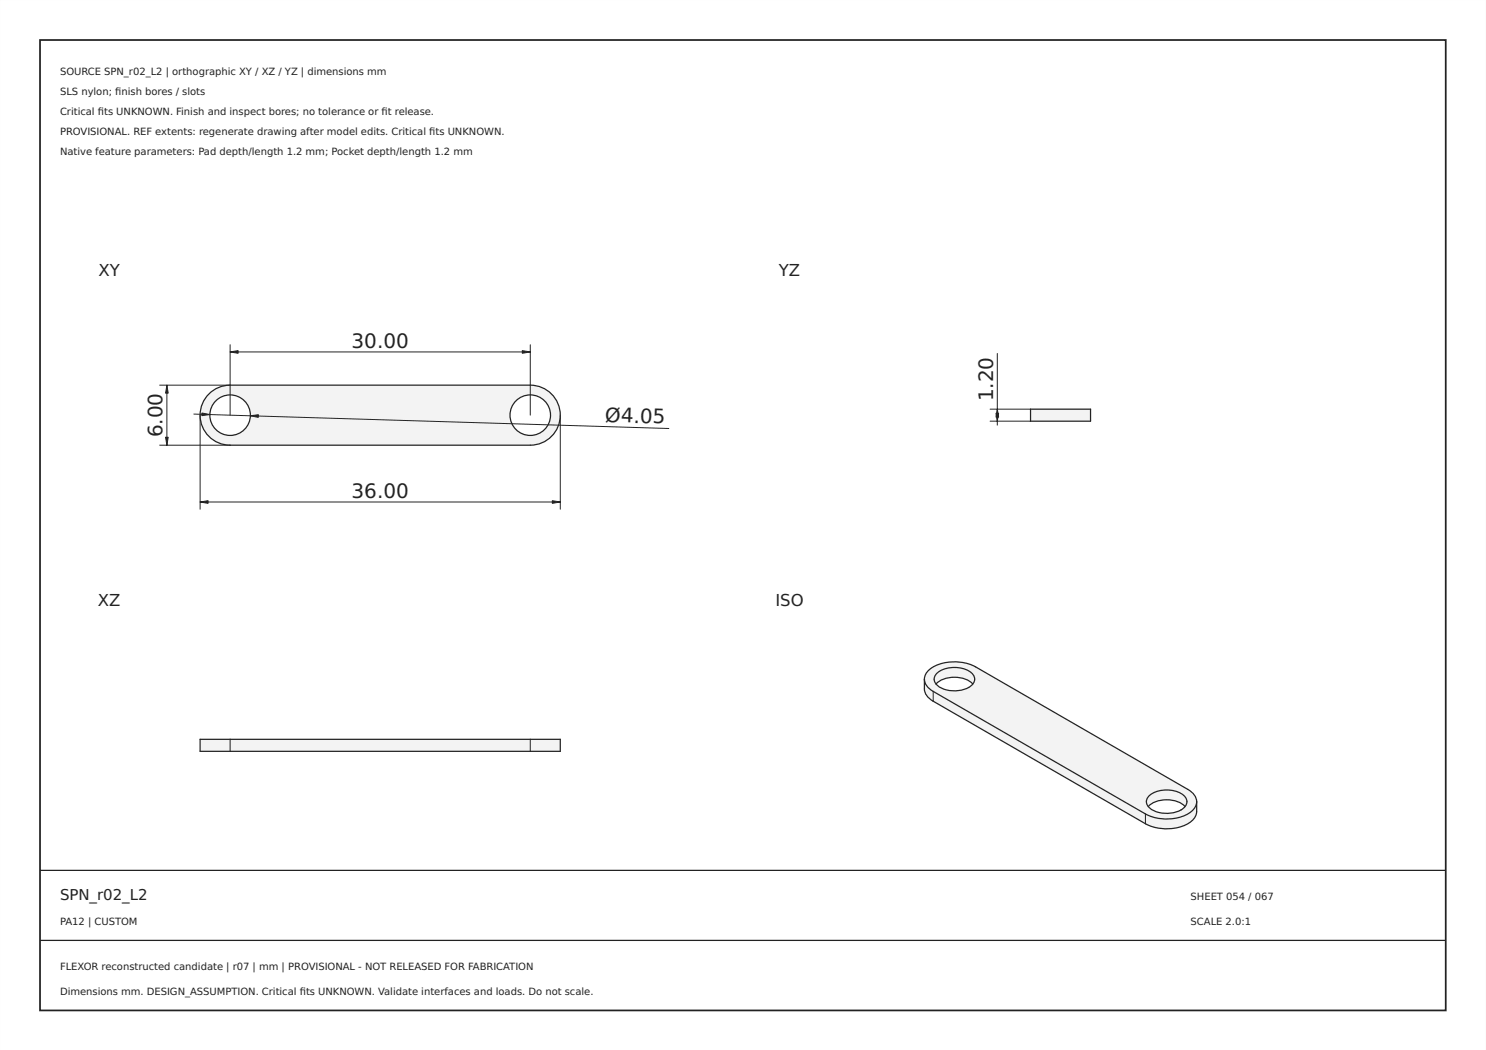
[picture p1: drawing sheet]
<svg xmlns="http://www.w3.org/2000/svg" width="297mm" height="210mm" viewBox="0 0 297 210" stroke-linecap="round" stroke-linejoin="round" font-family="sans-serif">
<path d="M0 0h297v210h-297zM0 0v210h297v-210z" fill="#000"/>
<path d="M8 8h281v194h-281z" fill="none" stroke="#222" stroke-width=".35"/>
<path d="M8 174h281zM8 188h281z" fill="#000" stroke="#222" stroke-width=".25"/>
<path d="M41.8 78.8a6 6 0 0 1 4.2-1.8h60a6 6 0 0 1 6 6 6 6 0 0 1-6 6h-60a6 6 0 0 1-5.5-3.7 6 6 0 0 1 1.3-6.5zM41.9 83a4.1 4.1 0 0 1 8.1 0 4.1 4.1 0 0 1-8.1 0zM101.9 83a4.1 4.1 0 0 1 8.1 0 4.1 4.1 0 0 1-8.1 0z" fill-rule="evenodd" fill="#f1f3f5"/>
<g fill="none" stroke="#212529" stroke-width=".25">
<path d="M41.8 78.8a6 6 0 0 1 4.2-1.8h60a6 6 0 0 1 6 6 6 6 0 0 1-6 6h-60a6 6 0 0 1-5.5-3.7 6 6 0 0 1 1.3-6.5z"/>
<circle cx="46" cy="83" r="4.1"/>
<circle cx="106" cy="83" r="4.1"/>
</g>
<path d="M31.9 77h14.1M33.4 77v12M46 70.4h60M46 68.9v14.1M106 68.9v14.1M31.9 89h14.1M38.8 82.8l94.9 2.9M40 83v18.8M112 83v18.8M40 100.4h72" fill="none" stroke="#212529" stroke-width=".2"/>
<g fill="#212529" stroke="#212529" stroke-width=".2">
<path d="M110.4 100.1l1.6 .3-1.6 .2z"/>
<path d="M40 100.4l1.6-.3v.5z"/>
<path d="M33.4 77l.2 1.6h-.5z"/>
<path d="M33.1 87.4h.5l-.2 1.6z"/>
<path d="M50 83.1l1.7-.2-.1 .5z"/>
<path d="M40.4 82.6l1.6 .3-1.7 .2z"/>
<path d="M104.4 70.1l1.6 .3-1.6 .2z"/>
<path d="M46 70.4l1.6-.3v.5z"/>
</g>
<g fill="#f1f3f5">
<path d="M40 147.8h6v2.4h-6z" fill-rule="evenodd"/>
<path d="M46 147.8h60v2.4h-60z" fill-rule="evenodd"/>
<path d="M106 147.8h6v2.4h-6z" fill-rule="evenodd"/>
</g>
<path d="M40 147.8h72v2.4h-72z" fill="none" stroke="#212529" stroke-width=".25"/>
<path d="M46 147.8v2.4M106 147.8v2.4" fill="none" stroke="#212529" stroke-width=".2"/>
<path d="M206 81.8h12v2.4h-12z" fill-rule="evenodd" fill="#f1f3f5"/>
<path d="M206 81.8h12v2.4h-12z" fill="none" stroke="#212529" stroke-width=".25"/>
<path d="M199.4 70.7v14.3M197.9 81.8h8.1M197.9 84.2h8.1" fill="none" stroke="#212529" stroke-width=".2"/>
<g fill="#212529" stroke="#212529" stroke-width=".2">
<path d="M199.4 81.8l.2 1.6h-.5z"/>
<path d="M199.1 82.6h.5l-.2 1.6z"/>
</g>
<g fill="#f1f3f5">
<path d="M184.8 135.8a3 3 0 0 0 1.7 2.4v2a3 3 0 0 1-1.7-2.5z" fill-rule="evenodd"/>
<path d="M186.5 138.2l42.5 24.5v2l-42.5-24.5z" fill-rule="evenodd"/>
<path d="M229 162.7a9 9 0 0 0 9.2-.5 2.58 2.58 0 0 0 1-1.9 3.8 3.8 0 0 1-1 3.8 9 9 0 0 1-9.2 .6z" fill-rule="evenodd"/>
<path d="M185.8 133.8a9 9 0 0 1 9.2-.5l42.4 24.5a2.54 2.54 0 0 1 1.2 3.9 8.3 8.3 0 0 1-8.2 1.6l-1.4-.6-42.5-24.5a2.54 2.54 0 0 1-1.1-3.9zM187.4 134.5a1.67 1.67 0 0 0 .4 2.9 5.7 5.7 0 0 0 6.7-.7 1.65 1.65 0 0 0-.9-2.6 6.1 6.1 0 0 0-6.2 .4zM229.8 159a1.67 1.67 0 0 0 .5 2.9 5.7 5.7 0 0 0 6.6-.7 1.65 1.65 0 0 0-.8-2.6 6.1 6.1 0 0 0-6.3 .4z" fill-rule="evenodd"/>
<path d="M187.4 134.5a5.8 5.8 0 0 1 7.1 .4 1.48 1.48 0 0 1 0 1.8 5.7 5.7 0 0 0-7.4 0l-.3-.4a1.53 1.53 0 0 1 .6-1.8z" fill-rule="evenodd"/>
<path d="M229.8 159a5.8 5.8 0 0 1 7.1 .4 1.48 1.48 0 0 1 0 1.8 5.7 5.7 0 0 0-7.4 0l-.3-.4a1.53 1.53 0 0 1 .6-1.8z" fill-rule="evenodd"/>
</g>
<path d="M184.8 135.8a4.1 4.1 0 0 0 .4 3.3l1.3 1.1 42.5 24.5a9 9 0 0 0 9.2-.6 2.58 2.58 0 0 0 1-1.9v-1.9M184.8 135.8a3.5 3.5 0 0 1 2.9-3 9.6 9.6 0 0 1 7.3 .5l42.4 24.5a3 3 0 0 1 1.8 2.5M184.8 135.8a3 3 0 0 0 1.7 2.4l42.5 24.5a9 9 0 0 0 9.2-.5 2.58 2.58 0 0 0 1-1.9M187.1 136.7a5.7 5.7 0 0 1 7.4 0M187.4 134.5a5.8 5.8 0 0 1 7.1 .4 1.69 1.69 0 0 1-.9 2.5 6.1 6.1 0 0 1-6.2-.3 1.58 1.58 0 0 1 0-2.6zM229.8 159a5.8 5.8 0 0 1 7.1 .4 1.69 1.69 0 0 1-.8 2.5 6.1 6.1 0 0 1-6.3-.3 1.58 1.58 0 0 1 0-2.6zM229.5 161.2a5.7 5.7 0 0 1 7.4 0" fill="none" stroke="#212529" stroke-width=".25"/>
<path d="M186.5 138.2v2M229 162.7v2" fill="none" stroke="#212529" stroke-width=".2"/>
<g font-size="4" fill="#212529">
<text x="70.3" y="69.5">30.00</text>
<text x="198.5" y="80.2" transform="rotate(-90 198.5 80.2)">1.20</text>
<text x="32.5" y="87.4" transform="rotate(-90 32.5 87.4)">6.00</text>
<text x="120.9" y="84.3" transform="rotate(2 120.9 84.3)">Ø4.05</text>
<text x="70.3" y="99.5">36.00</text>
</g>
<g font-size="3.3" fill="#212529">
<text x="19.7" y="55.1">XY</text>
<text x="155.7" y="55.1">YZ</text>
<text x="19.6" y="121.1">XZ</text>
<text x="155" y="121.1">ISO</text>
</g>
<text font-size="3" fill="#222" x="12" y="180">SPN_r02_L2</text>
<g font-size="2" fill="#222">
<text x="12" y="15">SOURCE SPN_r02_L2 | orthographic XY / XZ / YZ | dimensions mm</text>
<text x="12" y="19">SLS nylon; fnish bores / slots</text>
<text x="12" y="23">Critical fts UNKNOWN. Finish and inspect bores; no tolerance or ft release.</text>
<text x="19.6" y="23">i</text>
<text x="23" y="19">i</text>
<text x="76.3" y="23">i</text>
<text x="12" y="27">PROVISIONAL. REF extents: regenerate drawing after model edits. Critical fts UNKNOWN.</text>
<text x="85.8" y="27">i</text>
<text x="12" y="31">Native feature parameters: Pad depth/length 1.2 mm; Pocket depth/length 1.2 mm</text>
<text x="238" y="180">SHEET 054 / 067</text>
<text x="12" y="185">PA12 | CUSTOM</text>
<text x="238" y="185">SCALE 2.0:1</text>
<text x="12" y="194">FLEXOR reconstructed candidate | r07 | mm | PROVISIONAL - NOT RELEASED FOR FABRICATION</text>
<text x="12" y="199">Dimensions mm. DESIGN_ASSUMPTION. Critical fts UNKNOWN. Validate interfaces and loads. Do not scale.</text>
<text x="59.9" y="199">i</text>
</g>
</svg>
